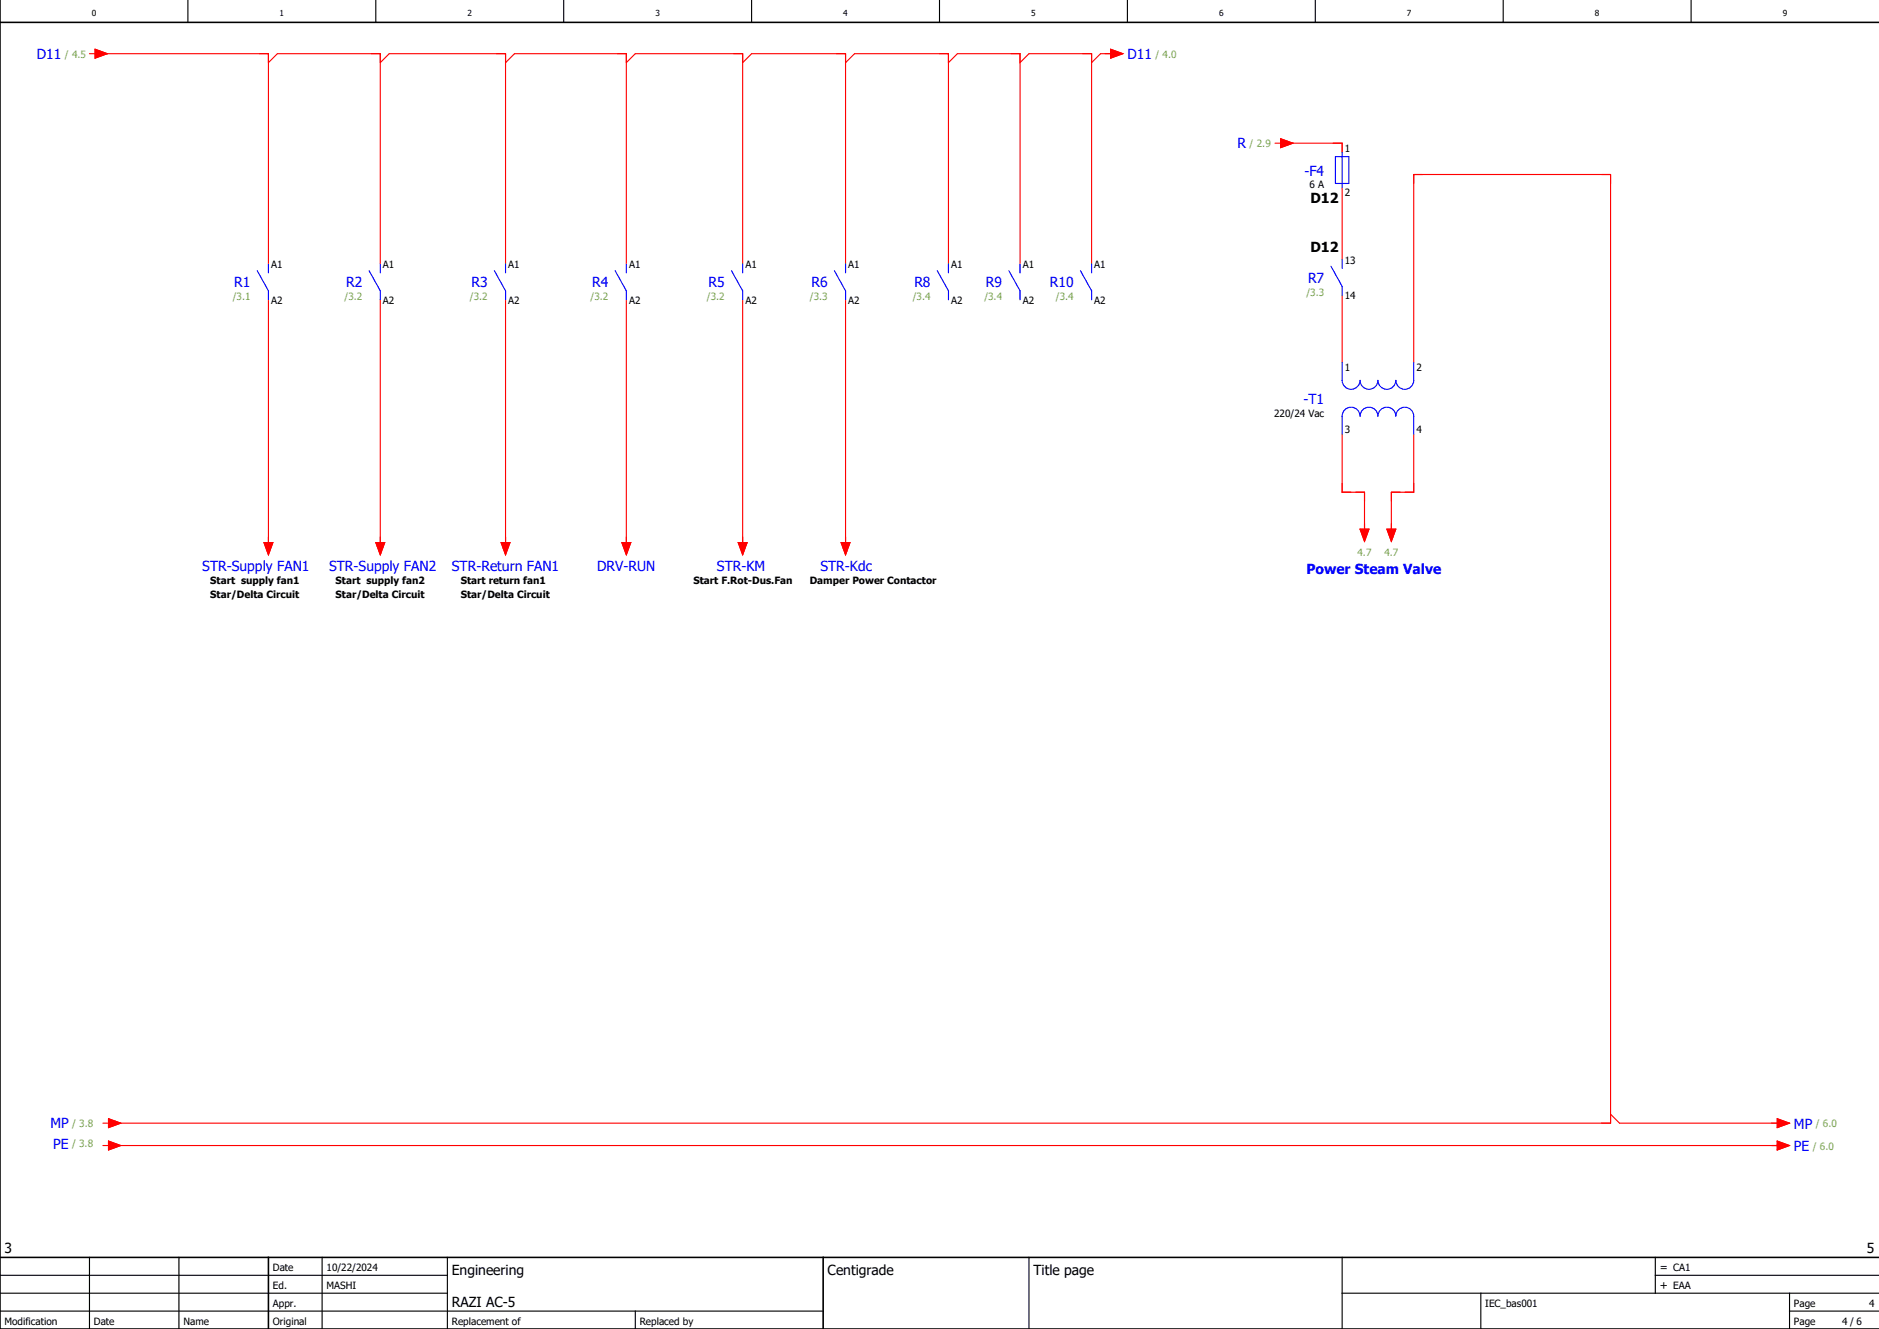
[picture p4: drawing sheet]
<svg xmlns="http://www.w3.org/2000/svg" width="420mm" height="297mm" viewBox="0 0 420 297" stroke-linecap="round" stroke-linejoin="round" font-family="sans-serif">
<g fill="none" stroke="#000" stroke-width=".25">
<path d="M42 0v5M84 0v5M126 0v5M168 0v5M210 0v5M252 0v5M294 0v5M336 0v5M378 0v5M0 293h184M0 289h100M0 285h100"/>
<path d="M20 281v16M40 281v16M72 281v16M100 281v16M142 293v4M230 281v16M300 289h120M300 281v16M331 289v8M370 285h50M370 281v8M400 293h20"/>
<path d="M400 289v8"/>
</g>
<path d="M0 5h420M0 0v297h420M0 281h420M60 281v16M184 281v16" fill="none" stroke="#000" stroke-width=".35"/>
<g fill="none" stroke="#f00" stroke-width=".25">
<path d="M20 12h1.2M21.2 11l2.8 1-2.8 1zM22 12h38v47M60 14l2-2h23v47M85 14l2-2h26v47M113 14l2-2h25v47M140 14l2-2h24v47M166 14l2-2h21v47M189 14l2-2h21v47M212 14l2-2h14v47M228 14l2-2h14v47M248.3 11l2.7 1-2.7 1z"/>
<path d="M249 12h-3l-2 2M285 32h1.2M286.2 31l2.8 1-2.8 1zM287 32h13v2M300 42v16M60 67v55M85 67v55M113 67v55M140 67v55M166 67v55M189 67v55M300 66v15"/>
<path d="M300 97v13h5v9M316 81v-42h44v212h-335M316 97v13h-5v9M304 118.3h2l-1 2.7zM310 118.3h2l-1 2.7zM59 121.3h2l-1 2.7zM84 121.3h2l-1 2.7zM112 121.3h2l-1 2.7zM139 121.3h2l-1 2.7zM165 121.3h2l-1 2.7zM188 121.3h2l-1 2.7zM23 251h1.3"/>
<path d="M23 256h1.3M24.3 250l2.7 1-2.7 1zM24.3 255l2.7 1-2.7 1zM25 256h373M360 249l2 2h36M397.2 250l2.8 1-2.8 1zM397.2 255l2.8 1-2.8 1z"/>
</g>
<g fill="none" stroke="#00f" stroke-width=".25">
<path d="M298.5 35h3v6h-3zM300 34v8M60 59v2M85 59v2M113 59v2M140 59v2M166 59v2M189 59v2M212 59v2M228 59v2M244 59v2M297.5 59.5l2.5 4.5v2"/>
<path d="M300 58v2M57.5 60.5l2.5 4.5v2M82.5 60.5l2.5 4.5v2M110.5 60.5l2.5 4.5v2M137.5 60.5l2.5 4.5v2M163.5 60.5l2.5 4.5v2M186.5 60.5l2.5 4.5v2M209.5 60.5l2.5 4.5v2M225.5 60.5l2.5 4.5v2M241.5 60.5l2.5 4.5v2M300 81v4a2 2 0 0 0 2 2 2 2 0 0 0 2-2 2 2 0 0 0 2 2 2 2 0 0 0 2-2 2 2 0 0 0 2 2 2 2 0 0 0 2-2 2 2 0 0 0 2 2 2 2 0 0 0 2-2v-4M300 97v-4a2 2 0 0 1 2-2 2 2 0 0 1 2 2 2 2 0 0 1 2-2 2 2 0 0 1 2 2 2 2 0 0 1 2-2 2 2 0 0 1 2 2 2 2 0 0 1 2-2 2 2 0 0 1 2 2v4"/>
</g>
<g fill="#f00" stroke="#f00" stroke-width=".22">
<path d="M21.2 11l2.8 1-2.8 1z"/>
<path d="M248.3 11l2.7 1-2.7 1z"/>
<path d="M59 121.3h2l-1 2.7z"/>
<path d="M84 121.3h2l-1 2.7z"/>
<path d="M112 121.3h2l-1 2.7z"/>
<path d="M304 118.3h2l-1 2.7z"/>
<path d="M310 118.3h2l-1 2.7z"/>
<path d="M286.2 31l2.8 1-2.8 1z"/>
<path d="M24.3 250l2.7 1-2.7 1z"/>
<path d="M24.3 255l2.7 1-2.7 1z"/>
<path d="M397.2 250l2.8 1-2.8 1z"/>
<path d="M397.2 255l2.8 1-2.8 1z"/>
<path d="M139 121.3h2l-1 2.7z"/>
<path d="M165 121.3h2l-1 2.7z"/>
<path d="M188 121.3h2l-1 2.7z"/>
</g>
<g font-size="3.1" fill="#00f">
<text x="8.2" y="13.2">D11</text>
<text x="252" y="13.2">D11</text>
<text x="276.6" y="33.2">R</text>
<text x="291.6" y="39.2">-F4</text>
<text x="52.4" y="64.2">R1</text>
<text x="77.4" y="64.2">R2</text>
<text x="105.4" y="64.2">R3</text>
<text x="132.4" y="64.2">R4</text>
<text x="158.4" y="64.2">R5</text>
<text x="181.4" y="64.2">R6</text>
<text x="204.4" y="64.2">R8</text>
<text x="220.4" y="64.2">R9</text>
<text x="234.7" y="64.2">R10</text>
<text x="292.4" y="63.2">R7</text>
<text x="291.4" y="90.2">-T1</text>
<text x="45.2" y="127.7">STR-Supply FAN1</text>
<text x="73.6" y="127.7">STR-Supply FAN2</text>
<text x="101" y="127.7">STR-Return FAN1</text>
<text x="133.5" y="127.6">DRV-RUN</text>
<text x="160.3" y="127.7">STR-KM</text>
<text x="183.4" y="127.6">STR-Kdc</text>
<text x="292" y="128.4">Power Steam Valve</text>
<text x="11.3" y="252.1">MP</text>
<text x="11.9" y="256.7">PE</text>
<text x="401" y="252.2">MP</text>
<text x="401" y="257.2">PE</text>
</g>
<g font-size="3.1">
<text x="292.9" y="45.4">D12</text>
<text x="292.9" y="56.4">D12</text>
<text x="1" y="280">3</text>
<text x="417.3" y="280">5</text>
<text x="101" y="285">Engineering</text>
<text x="185" y="285">Centigrade</text>
<text x="231" y="285">Title page</text>
<text x="101" y="292">RAZI AC-5</text>
</g>
<g font-size="2.5">
<text x="371" y="284">= CA1</text>
<text x="371" y="288">+ EAA</text>
</g>
<g font-size="2.2" fill="#7ca552">
<text x="14.5" y="12.9">/ 4.5</text>
<text x="258.3" y="12.9">/ 4.0</text>
<text x="279.3" y="32.8">/ 2.9</text>
<text x="52" y="67.1">/3.1</text>
<text x="77" y="67.1">/3.2</text>
<text x="105" y="67.1">/3.2</text>
<text x="132" y="67.1">/3.2</text>
<text x="158" y="67.1">/3.2</text>
<text x="181" y="67.1">/3.3</text>
<text x="204" y="67.1">/3.4</text>
<text x="220" y="67.1">/3.4</text>
<text x="236" y="67.1">/3.4</text>
<text x="292" y="66.1">/3.3</text>
<text x="303.4" y="124.2">4.7</text>
<text x="309.4" y="124.2">4.7</text>
<text x="16.1" y="251.8">/ 3.8</text>
<text x="405.9" y="251.9">/ 6.0</text>
<text x="16.1" y="256.4">/ 3.8</text>
<text x="405.2" y="256.9">/ 6.0</text>
</g>
<g font-size="2.2">
<text x="300.6" y="33.9">1</text>
<text x="292.7" y="42.1">6 A</text>
<text x="300.6" y="43.8">2</text>
<text x="60.6" y="59.9">A1</text>
<text x="85.6" y="59.9">A1</text>
<text x="113.6" y="59.9">A1</text>
<text x="140.6" y="59.9">A1</text>
<text x="166.6" y="59.9">A1</text>
<text x="189.6" y="59.9">A1</text>
<text x="212.6" y="59.9">A1</text>
<text x="228.6" y="59.9">A1</text>
<text x="244.6" y="59.9">A1</text>
<text x="300.6" y="58.9">13</text>
<text x="60.6" y="67.8">A2</text>
<text x="85.6" y="67.8">A2</text>
<text x="113.6" y="67.8">A2</text>
<text x="140.6" y="67.8">A2</text>
<text x="166.6" y="67.8">A2</text>
<text x="189.6" y="67.8">A2</text>
<text x="212.6" y="67.8">A2</text>
<text x="228.6" y="67.8">A2</text>
<text x="244.6" y="67.8">A2</text>
<text x="300.6" y="66.8">14</text>
<text x="300.6" y="82.9">1</text>
<text x="316.6" y="82.9">2</text>
<text x="284.8" y="93.1">220/24 Vac</text>
<text x="300.6" y="96.8">3</text>
<text x="316.6" y="96.8">4</text>
<text x="47" y="130.5">Start supply fan1</text>
<text x="75" y="130.5">Start supply fan2</text>
<text x="103" y="130.5">Start return fan1</text>
<text x="155" y="130.5">Start F.Rot-Dus.Fan</text>
<text x="181" y="130.5">Damper Power Contactor</text>
<text x="47" y="133.5">Star/Delta Circuit</text>
<text x="75" y="133.5">Star/Delta Circuit</text>
<text x="103" y="133.5">Star/Delta Circuit</text>
<text x="61" y="284">Date</text>
<text x="73" y="284">10/22/2024</text>
<text x="61" y="288">Ed.</text>
<text x="61" y="292">Appr.</text>
<text x="73" y="288">MASHI</text>
<text x="332" y="292">IEC_bas001</text>
<text x="401" y="292">Page</text>
<text x="417.8" y="292">4</text>
<text x="1" y="296">Modification</text>
<text x="21" y="296">Date</text>
<text x="41" y="296">Name</text>
<text x="61" y="296">Original</text>
<text x="101" y="296">Replacement of</text>
<text x="143" y="296">Replaced by</text>
<text x="401" y="296">Page</text>
<text x="411.8" y="296">4 / 6</text>
</g>
<g font-size="1.9">
<text x="20.5" y="3.6">0</text>
<text x="62.5" y="3.6">1</text>
<text x="104.5" y="3.6">2</text>
<text x="146.5" y="3.6">3</text>
<text x="188.5" y="3.6">4</text>
<text x="230.5" y="3.6">5</text>
<text x="272.5" y="3.6">6</text>
<text x="314.5" y="3.6">7</text>
<text x="356.5" y="3.6">8</text>
<text x="398.5" y="3.6">9</text>
</g>
</svg>
